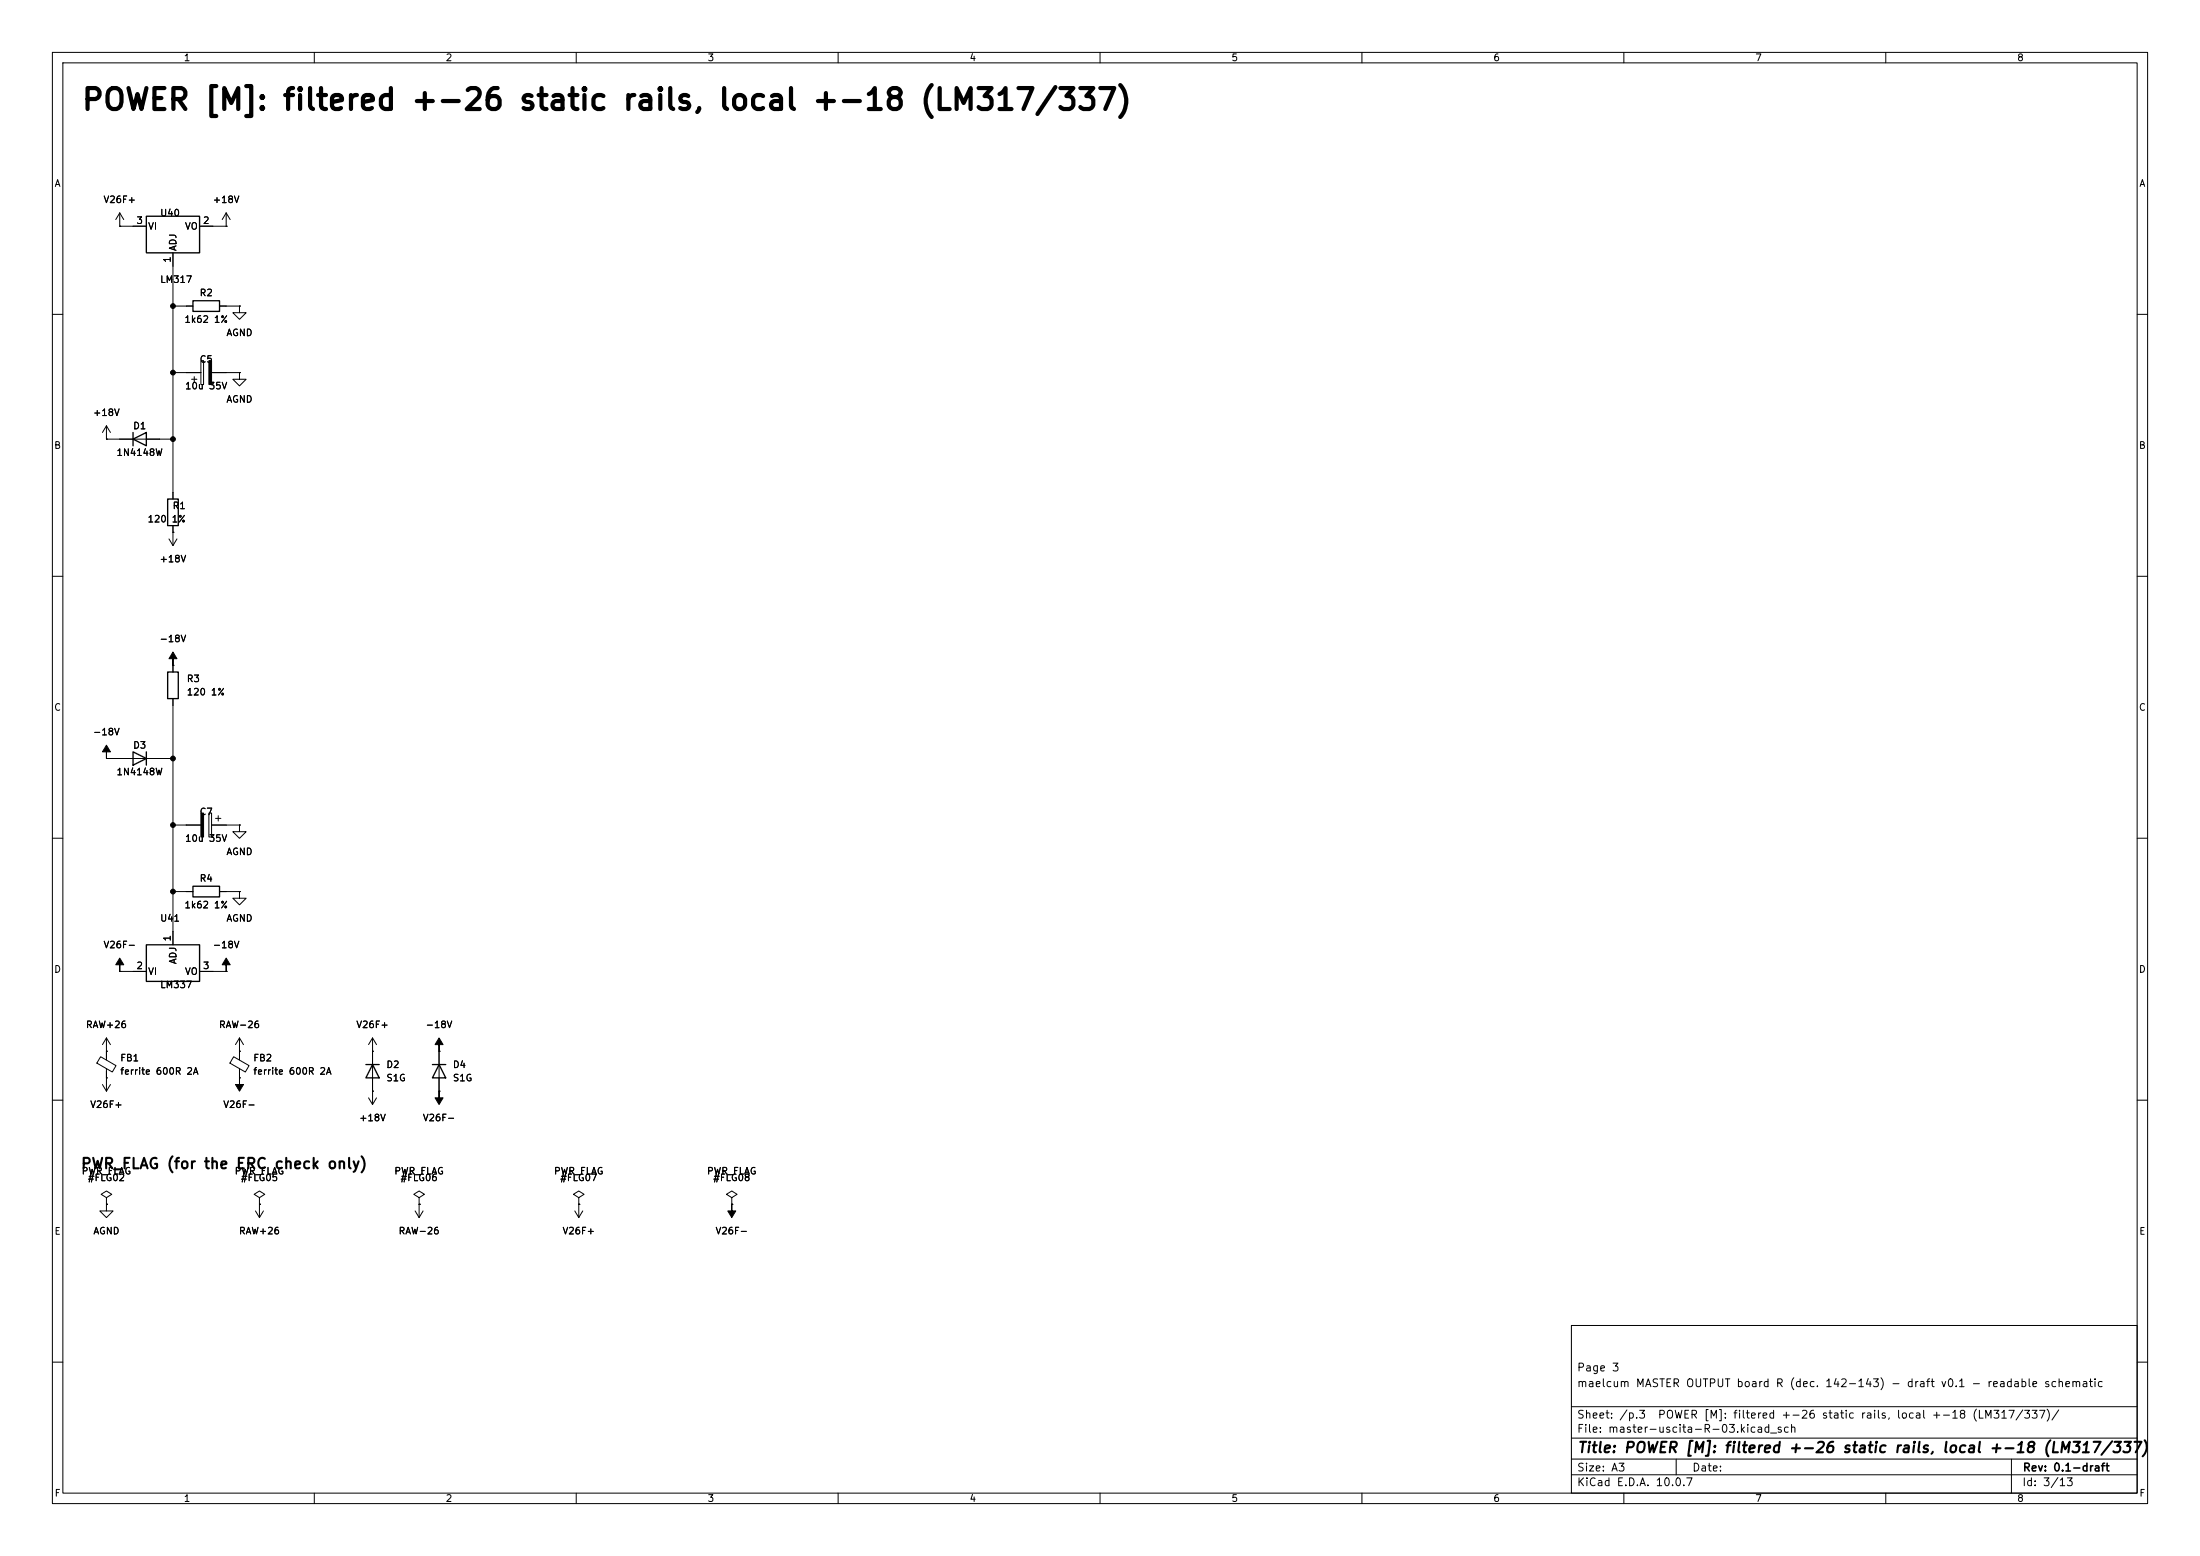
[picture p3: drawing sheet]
<svg xmlns="http://www.w3.org/2000/svg" width="420mm" height="297mm" viewBox="0 0 420 297" stroke-linecap="round" stroke-linejoin="round" font-family="sans-serif">
<g fill="none" stroke="#000" stroke-width=".19">
<path d="M10 10h400v277h-400zM12 12h396v273h-396zM60 10v2M110 10v2M160 10v2M210 10v2M260 10v2M310 10v2M360 10v2M22.9 43.2h.1M22.9 40.6l-.8 1.3M22.9 40.6l.7 1.3"/>
<path d="M22.9 40.6v2.6M22.9 43.2h5M33 58.4h3.8M33 48.3v47M38.1 43.2h5.1M41.9 58.4h3.8M43.2 43.2h.1M43.2 40.6l-.8 1.3M43.2 40.6l.7 1.3M43.2 40.6v2.6M45.7 58.4v1.3h1.3l-1.3 1.3-1.3-1.3h1.3M45.7 58.4h.1"/>
<path d="M10 60h2M33 71.1h5.4M36.6 72.4h1M37.1 71.9v1M38.4 68.8h.5v4.6h-.5zM40.4 71.1h5.3M45.7 71.1v1.3h1.3l-1.3 1.3-1.3-1.3h1.3M45.7 71.1h.1M408 60h2M20.3 83.8h.1M20.3 81.3l-.7 1.3M20.3 81.3l.8 1.3"/>
<path d="M20.3 81.3v2.5M20.3 83.8h12.7M10 110h2M32.3 102.9l.7 1.2M33 101.6h.1M33 100.3v3.8M33.8 102.9l-.8 1.2M408 110h2M33 127h.1M33 127v1.3M33 133.4v46.9M10 160h2"/>
<path d="M20.3 144.8h.1M20.3 144.8h12.7M33 157.5h5.4M39.9 155.2h.5v4.6h-.5zM40.4 157.5h5.3M41.1 156.2h1.1M41.7 155.7v1M45.7 157.5v1.3h1.3l-1.3 1.2-1.3-1.2h1.3M45.7 157.5h.1M408 160h2M33 170.2h3.8M41.9 170.2h3.8"/>
<path d="M45.7 170.2v1.3h1.3l-1.3 1.2-1.3-1.2h1.3M45.7 170.2h.1M20.3 198.1v4.2M20.3 198.1l-.7 1.3M20.3 198.1l.8 1.3M22.9 185.4h.1M22.9 185.4h5M38.1 185.4h5.1M43.2 185.4h.1M45.7 198.1v4.2M45.7 198.1l-.7 1.3M45.7 198.1l.8 1.3"/>
<path d="M71.1 198.1v12.7M71.1 198.1l-.7 1.3M71.1 198.1l.8 1.3M10 210h2M19.2 201.7l2.9 1.7-.7 1.2-2.9-1.7zM19.6 207l.7 1.3M20.3 205.7h.1M20.3 200.7h.1M20.3 204v4.3M21.1 207l-.8 1.3M44.6 201.7l2.9 1.7-.7 1.2-2.9-1.7zM45.7 200.7h.1"/>
<path d="M45.7 205.7h.1M45.7 204v1.7M70.4 209.6l.7 1.2M71.1 208.3h.1M71.1 200.7h.1M71.9 209.6l-.8 1.2M83.8 200.7h.1M83.8 208.3h.1M83.8 200.7v7.6M408 210h2M20.3 228.6l1-.6-1-.7-1 .7 1 .6v1.3M20.3 229.9h.1"/>
<path d="M20.3 229.9v1.2h1.3l-1.3 1.3-1.3-1.3h1.3M48.8 231.1l.7 1.3M49.5 228.6l1-.6-1-.7-1 .7 1 .6v1.3M49.5 229.9h.1M49.5 229.9v2.5M50.3 231.1l-.8 1.3M79.2 231.1l.8 1.3M80 229.9h.1M80 228.6l1-.6-1-.7-1 .7 1 .6v1.3M80 229.9v2.5M80.8 231.1l-.8 1.3M109.7 231.1l.8 1.3"/>
<path d="M110.5 228.6l1-.6-1-.7-1 .7 1 .6v1.3M110.5 229.9h.1M110.5 229.9v2.5M111.3 231.1l-.8 1.3M139.7 228.6l1-.6-1-.7-1 .7 1 .6v1.3M139.7 229.9h.1M300 253h108v32h-108zM10 260h2M300 278.5h108M300 274.5h108M300 268.5h108M320 278.5v3"/>
<path d="M384 278.5v6.5M408 260h2M60 285v2M110 285v2M160 285v2M210 285v2M260 285v2M300 281.5h108M310 285v2M360 285v2"/>
</g>
<g fill="#000" stroke="#000" stroke-width=".19">
<path d="M39.9 68.8h.5v4.6h-.5zM33 124.5l.8 1.2h-.8v1.3v-1.3h-.7zM20.3 142.2l.8 1.3h-.8v1.3v-1.3h-.7zM38.4 155.2h.5v4.6h-.5zM22.9 182.9l.7 1.3h-.7v1.2v-1.2h-.8zM43.2 182.9l.7 1.3h-.7v1.2v-1.2h-.8zM45.7 205.7v1.3h.8l-.8 1.3-.7-1.3h.7zM83.8 198.1l.8 1.3h-.8v1.3v-1.3h-.7zM83.8 208.3v1.3h.8l-.8 1.2-.7-1.2h.7zM139.7 229.9v1.2h.8l-.8 1.3-.8-1.3h.8z"/>
<circle cx="33" cy="58.4" r=".46"/>
<circle cx="33" cy="71.1" r=".46"/>
<circle cx="33" cy="83.8" r=".46"/>
<circle cx="33" cy="157.5" r=".46"/>
<circle cx="33" cy="144.8" r=".46"/>
<circle cx="33" cy="170.2" r=".46"/>
</g>
<g fill="none" stroke="#000" stroke-width=".25">
<path d="M27.9 41.3h10.2v7h-10.2zM36.8 57.4h5.1v2h-5.1zM25.4 83.8l2.5-1.2v2.5zM25.4 82.6v2.5M32 95.3h2v5h-2zM32 128.3h2v5.1h-2zM25.4 143.5l2.5 1.3-2.5 1.3zM27.9 143.5v2.6M36.8 169.2h5.1v2h-5.1zM27.9 180.3h10.2v7h-10.2zM69.8 203.2h2.6M71.1 203.2l1.3 2.5h-2.6z"/>
<path d="M82.5 203.2h2.6M83.8 203.2l1.3 2.5h-2.6z"/>
</g>
<text font-size="4" x="15.4" y="22">POWER [M]: filtered +-26 static rails, local +-18 (LM317/337)</text>
<g font-size="2">
<text x="15.3" y="223.6">PWR_FLAG (for the ERC check only)</text>
<text x="301" y="277.8">Title: POWER [M]: filtered +-26 static rails, local +-18 (LM317/337)</text>
</g>
<g font-size="1.5">
<text x="300.9" y="262.1">Page 3</text>
<text x="300.9" y="265.1">maelcum MASTER OUTPUT board R (dec. 142-143) - draft v0.1 - readable schematic</text>
<text x="300.9" y="273.8">File: master-uscita-R-03.kicad_sch</text>
<text x="300.9" y="271.1">Sheet: /p.3</text>
<text x="316.4" y="271.1">POWER [M]: filtered +-26 static rails, local +-18 (LM317/337)/</text>
<text x="300.9" y="281.2">Size: A3</text>
<text x="322.9" y="281.2">Date:</text>
<text x="386" y="281.2">Rev: 0.1-draft</text>
<text x="300.9" y="284">KiCad E.D.A. 10.0.7</text>
<text x="385.9" y="284">Id: 3/13</text>
</g>
<g font-size="1.3">
<text x="35" y="12">1</text>
<text x="85" y="12">2</text>
<text x="135" y="12">3</text>
<text x="185" y="12">4</text>
<text x="235" y="12">5</text>
<text x="285" y="12">6</text>
<text x="335" y="12">7</text>
<text x="385" y="12">8</text>
<text x="10.3" y="36">A</text>
<text x="408.3" y="36">A</text>
<text x="19.6" y="39.1">V26F+</text>
<text x="30.5" y="41.6">U40</text>
<text x="40.5" y="39.1">+18V</text>
<text x="25.9" y="43">3</text>
<text x="28.2" y="44.1">VI</text>
<text x="35.2" y="44.1">VO</text>
<text x="38.6" y="43">2</text>
<text x="32.9" y="50.3" transform="rotate(-90 32.9 50.3)">1</text>
<text x="34" y="48" transform="rotate(-90 34 48)">ADJ</text>
<text x="30.5" y="54.3">LM317</text>
<text x="38" y="56.8">R2</text>
<text x="35.1" y="61.9">1k62 1%</text>
<text x="43.1" y="64.5">AGND</text>
<text x="38" y="69.5">C5</text>
<text x="35.2" y="74.6">10u 35V</text>
<text x="43.1" y="77.2">AGND</text>
<text x="17.7" y="79.7">+18V</text>
<text x="25.3" y="82.2">D1</text>
<text x="10.2" y="86">B</text>
<text x="22.1" y="87.3">1N4148W</text>
<text x="408.2" y="86">B</text>
<text x="28.1" y="100">120</text>
<text x="32.7" y="100">1%</text>
<text x="32.8" y="97.5">R1</text>
<text x="30.4" y="107.6">+18V</text>
<text x="30.4" y="122.9">-18V</text>
<text x="35.5" y="130.5">R3</text>
<text x="10.2" y="136">C</text>
<text x="35.5" y="133">120 1%</text>
<text x="408.2" y="136">C</text>
<text x="17.7" y="140.7">-18V</text>
<text x="25.3" y="143.2">D3</text>
<text x="22.1" y="148.3">1N4148W</text>
<text x="38" y="155.9">C7</text>
<text x="35.2" y="161">10u 35V</text>
<text x="43.1" y="163.5">AGND</text>
<text x="35.1" y="173.7">1k62 1%</text>
<text x="38" y="168.6">R4</text>
<text x="30.5" y="176.2">U41</text>
<text x="32.9" y="179.8" transform="rotate(-90 32.9 179.8)">1</text>
<text x="43.1" y="176.2">AGND</text>
<text x="10.2" y="186">D</text>
<text x="19.6" y="181.3">V26F-</text>
<text x="25.9" y="185.3">2</text>
<text x="34" y="184.1" transform="rotate(-90 34 184.1)">ADJ</text>
<text x="38.6" y="185.3">3</text>
<text x="40.5" y="181.3">-18V</text>
<text x="408.2" y="186">D</text>
<text x="28.2" y="186.4">VI</text>
<text x="30.5" y="188.9">LM337</text>
<text x="35.2" y="186.4">VO</text>
<text x="16.3" y="196.5">RAW+26</text>
<text x="41.7" y="196.5">RAW-26</text>
<text x="67.9" y="196.5">V26F+</text>
<text x="81.2" y="196.5">-18V</text>
<text x="22.8" y="202.9">FB1</text>
<text x="48.2" y="202.9">FB2</text>
<text x="22.8" y="205.4">ferrite 600R 2A</text>
<text x="48.2" y="205.4">ferrite 600R 2A</text>
<text x="73.6" y="204.2">D2</text>
<text x="73.6" y="206.7">S1G</text>
<text x="86.3" y="204.2">D4</text>
<text x="86.3" y="206.7">S1G</text>
<text x="17.1" y="211.8">V26F+</text>
<text x="42.5" y="211.8">V26F-</text>
<text x="68.5" y="214.3">+18V</text>
<text x="80.6" y="214.3">V26F-</text>
<text x="15.5" y="224.5">PWR_FLAG</text>
<text x="16.7" y="225.8">#FLG02</text>
<text x="44.7" y="224.5">PWR_FLAG</text>
<text x="45.9" y="225.8">#FLG05</text>
<text x="75.2" y="224.5">PWR_FLAG</text>
<text x="76.3" y="225.8">#FLG06</text>
<text x="105.6" y="224.5">PWR_FLAG</text>
<text x="106.8" y="225.8">#FLG07</text>
<text x="134.9" y="224.5">PWR_FLAG</text>
<text x="136" y="225.8">#FLG08</text>
<text x="10.3" y="236">E</text>
<text x="17.7" y="235.9">AGND</text>
<text x="45.5" y="235.9">RAW+26</text>
<text x="76" y="235.9">RAW-26</text>
<text x="107.3" y="235.9">V26F+</text>
<text x="136.5" y="235.9">V26F-</text>
<text x="408.3" y="236">E</text>
<text x="10.3" y="286">F</text>
<text x="35" y="287">1</text>
<text x="85" y="287">2</text>
<text x="135" y="287">3</text>
<text x="185" y="287">4</text>
<text x="235" y="287">5</text>
<text x="285" y="287">6</text>
<text x="335" y="287">7</text>
<text x="385" y="287">8</text>
<text x="408.3" y="286">F</text>
</g>
</svg>
